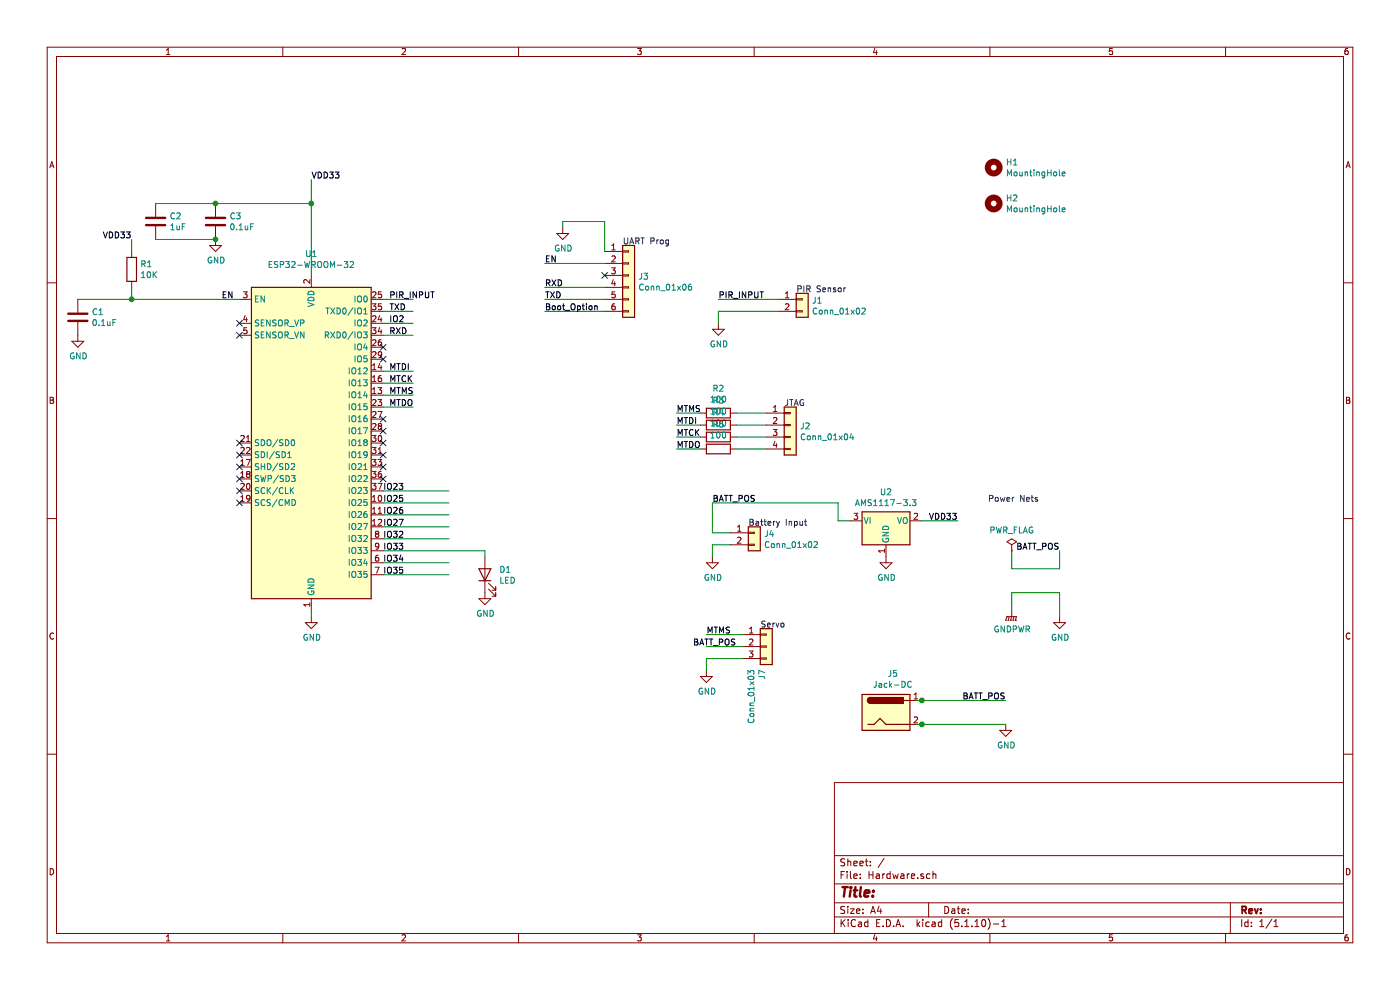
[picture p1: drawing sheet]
EESchema Schematic File Version 4
EELAYER 30 0
EELAYER END
$Descr A4 11693 8268
encoding utf-8
Sheet 1 1
Title ""
Date ""
Rev ""
Comp ""
Comment1 ""
Comment2 ""
Comment3 ""
Comment4 ""
$EndDescr
$Comp
L RF_Module:ESP32-WROOM-32 U1
U 1 1
P 2600 3700
F 0 "U1" H 2600 5281 50  0000 C CNN
F 1 "ESP32-WROOM-32" H 2600 5190 50  0000 C CNN
F 2 "RF_Module:ESP32-WROOM-32" H 2600 2200 50  0001 C CNN
F 3 "https://www.espressif.com/sites/default/files/documentation/esp32-wroom-32_datasheet_en.pdf" H 2300 3750 50  0001 C CNN
	1    2600 3700
	1    0    0    -1  
$EndComp
$Comp
L power:GND #PWR0101
U 1 1
P 2600 5150
F 0 "#PWR0101" H 2600 4900 50  0001 C CNN
F 1 "GND" H 2605 4977 50  0000 C CNN
F 2 "" H 2600 5150 50  0001 C CNN
F 3 "" H 2600 5150 50  0001 C CNN
	1    2600 5150
	1    0    0    -1  
$EndComp
Wire Wire Line
	2600 1500 2600 1700
$Comp
L Device:C C3
U 1 1
P 1800 1850
F 0 "C3" H 1915 1896 50  0000 L CNN
F 1 "0.1uF" H 1915 1805 50  0000 L CNN
F 2 "Capacitor_SMD:C_0805_2012Metric" H 1838 1700 50  0001 C CNN
F 3 "~" H 1800 1850 50  0001 C CNN
	1    1800 1850
	1    0    0    -1  
$EndComp
$Comp
L Device:C C2
U 1 1
P 1300 1850
F 0 "C2" H 1415 1896 50  0000 L CNN
F 1 "1uF" H 1415 1805 50  0000 L CNN
F 2 "Capacitor_SMD:C_0805_2012Metric" H 1338 1700 50  0001 C CNN
F 3 "~" H 1300 1850 50  0001 C CNN
	1    1300 1850
	1    0    0    -1  
$EndComp
Wire Wire Line
	1300 2000 1800 2000
$Comp
L power:GND #PWR0102
U 1 1
P 1800 2000
F 0 "#PWR0102" H 1800 1750 50  0001 C CNN
F 1 "GND" H 1805 1827 50  0000 C CNN
F 2 "" H 1800 2000 50  0001 C CNN
F 3 "" H 1800 2000 50  0001 C CNN
	1    1800 2000
	1    0    0    -1  
$EndComp
Connection ~ 2600 1700
Wire Wire Line
	2600 1700 2600 2300
Wire Wire Line
	2000 2500 1100 2500
Wire Wire Line
	1100 2500 1100 2400
$Comp
L Device:R R1
U 1 1
P 1100 2250
F 0 "R1" H 1170 2296 50  0000 L CNN
F 1 "10K" H 1170 2205 50  0000 L CNN
F 2 "Resistor_SMD:R_0805_2012Metric" V 1030 2250 50  0001 C CNN
F 3 "~" H 1100 2250 50  0001 C CNN
	1    1100 2250
	1    0    0    -1  
$EndComp
Text Label 1100 2000 2    50   ~ 0
VDD33
Wire Wire Line
	1100 2000 1100 2100
$Comp
L Device:C C1
U 1 1
P 650 2650
F 0 "C1" H 765 2696 50  0000 L CNN
F 1 "0.1uF" H 765 2605 50  0000 L CNN
F 2 "Capacitor_SMD:C_0805_2012Metric" H 688 2500 50  0001 C CNN
F 3 "~" H 650 2650 50  0001 C CNN
	1    650  2650
	1    0    0    -1  
$EndComp
Wire Wire Line
	650  2500 1100 2500
Connection ~ 1100 2500
$Comp
L power:GND #PWR0103
U 1 1
P 650 2800
F 0 "#PWR0103" H 650 2550 50  0001 C CNN
F 1 "GND" H 655 2627 50  0000 C CNN
F 2 "" H 650 2800 50  0001 C CNN
F 3 "" H 650 2800 50  0001 C CNN
	1    650  2800
	1    0    0    -1  
$EndComp
Text Label 3250 2500 0    50   ~ 0
PIR_INPUT
$Comp
L Connector_Generic:Conn_01x02 J1
U 1 1
P 6700 2500
F 0 "J1" H 6780 2492 50  0000 L CNN
F 1 "Conn_01x02" H 6780 2401 50  0000 L CNN
F 2 "Connector_PinHeader_2.54mm:PinHeader_1x02_P2.54mm_Vertical" H 6700 2500 50  0001 C CNN
F 3 "~" H 6700 2500 50  0001 C CNN
	1    6700 2500
	1    0    0    -1  
$EndComp
Text Notes 6650 2450 0    50   ~ 0
PIR Sensor\n
Wire Wire Line
	6000 2500 6500 2500
$Comp
L power:GND #PWR0104
U 1 1
P 6000 2700
F 0 "#PWR0104" H 6000 2450 50  0001 C CNN
F 1 "GND" H 6005 2527 50  0000 C CNN
F 2 "" H 6000 2700 50  0001 C CNN
F 3 "" H 6000 2700 50  0001 C CNN
	1    6000 2700
	1    0    0    -1  
$EndComp
Wire Wire Line
	6000 2600 6000 2700
Wire Wire Line
	6000 2600 6500 2600
Text Label 3250 2600 0    50   ~ 0
TXD
Text Label 3250 2800 0    50   ~ 0
RXD
$Comp
L Connector_Generic:Conn_01x04 J2
U 1 1
P 6600 3550
F 0 "J2" H 6680 3542 50  0000 L CNN
F 1 "Conn_01x04" H 6680 3451 50  0000 L CNN
F 2 "Connector_PinHeader_2.54mm:PinHeader_1x04_P2.54mm_Vertical" H 6600 3550 50  0001 C CNN
F 3 "~" H 6600 3550 50  0001 C CNN
	1    6600 3550
	1    0    0    -1  
$EndComp
Text Notes 6550 3400 0    50   ~ 0
JTAG
Wire Wire Line
	6400 3450 6150 3450
Wire Wire Line
	6400 3550 6150 3550
Wire Wire Line
	6400 3750 6150 3750
Text Label 5650 3650 0    50   ~ 0
MTCK
Text Label 5650 3750 0    50   ~ 0
MTDO
Text Label 6000 2500 0    50   ~ 0
PIR_INPUT
Wire Wire Line
	6400 3650 6150 3650
$Comp
L Device:R R2
U 1 1
P 6000 3450
F 0 "R2" V 5793 3450 50  0000 C CNN
F 1 "100" V 5884 3450 50  0000 C CNN
F 2 "Resistor_SMD:R_0805_2012Metric" V 5930 3450 50  0001 C CNN
F 3 "~" H 6000 3450 50  0001 C CNN
	1    6000 3450
	0    1    1    0   
$EndComp
$Comp
L Device:R R3
U 1 1
P 6000 3550
F 0 "R3" V 5793 3550 50  0000 C CNN
F 1 "100" V 5884 3550 50  0000 C CNN
F 2 "Resistor_SMD:R_0805_2012Metric" V 5930 3550 50  0001 C CNN
F 3 "~" H 6000 3550 50  0001 C CNN
	1    6000 3550
	0    1    1    0   
$EndComp
$Comp
L Device:R R4
U 1 1
P 6000 3650
F 0 "R4" V 5793 3650 50  0000 C CNN
F 1 "100" V 5884 3650 50  0000 C CNN
F 2 "Resistor_SMD:R_0805_2012Metric" V 5930 3650 50  0001 C CNN
F 3 "~" H 6000 3650 50  0001 C CNN
	1    6000 3650
	0    1    1    0   
$EndComp
$Comp
L Device:R R5
U 1 1
P 6000 3750
F 0 "R5" V 5793 3750 50  0000 C CNN
F 1 "100" V 5884 3750 50  0000 C CNN
F 2 "Resistor_SMD:R_0805_2012Metric" V 5930 3750 50  0001 C CNN
F 3 "~" H 6000 3750 50  0001 C CNN
	1    6000 3750
	0    1    1    0   
$EndComp
Wire Wire Line
	5850 3450 5650 3450
Wire Wire Line
	5850 3550 5650 3550
Wire Wire Line
	5850 3650 5650 3650
Wire Wire Line
	5850 3750 5650 3750
Text Label 5650 3450 0    50   ~ 0
MTMS
Text Label 5650 3550 0    50   ~ 0
MTDI
Text Label 3250 3300 0    50   ~ 0
MTMS
Wire Wire Line
	3200 3300 3450 3300
Text Label 3250 3100 0    50   ~ 0
MTDI
Text Label 3250 3200 0    50   ~ 0
MTCK
Text Label 3250 3400 0    50   ~ 0
MTDO
Wire Wire Line
	3200 3100 3450 3100
Wire Wire Line
	3200 3200 3450 3200
Wire Wire Line
	3200 3400 3450 3400
Wire Wire Line
	5950 4450 6100 4450
$Comp
L Connector_Generic:Conn_01x02 J4
U 1 1
P 6300 4450
F 0 "J4" H 6380 4442 50  0000 L CNN
F 1 "Conn_01x02" H 6380 4351 50  0000 L CNN
F 2 "Connector_PinHeader_2.54mm:PinHeader_1x02_P2.54mm_Vertical" H 6300 4450 50  0001 C CNN
F 3 "~" H 6300 4450 50  0001 C CNN
	1    6300 4450
	1    0    0    -1  
$EndComp
$Comp
L power:GND #PWR0106
U 1 1
P 5950 4650
F 0 "#PWR0106" H 5950 4400 50  0001 C CNN
F 1 "GND" H 5955 4477 50  0000 C CNN
F 2 "" H 5950 4650 50  0001 C CNN
F 3 "" H 5950 4650 50  0001 C CNN
	1    5950 4650
	1    0    0    -1  
$EndComp
Wire Wire Line
	6100 4550 5950 4550
Wire Wire Line
	5950 4550 5950 4650
Text Label 8000 4350 2    50   ~ 0
VDD33
Text Notes 6250 4400 0    50   ~ 0
Battery Input
Text Label 3200 4100 0    50   ~ 0
IO23
Text Label 3200 4200 0    50   ~ 0
IO25
Text Label 3200 4300 0    50   ~ 0
IO26
Text Label 3200 4400 0    50   ~ 0
IO27
Text Label 3200 4500 0    50   ~ 0
IO32
Text Label 3200 4600 0    50   ~ 0
IO33
Text Label 3200 4700 0    50   ~ 0
IO34
Text Label 3200 4800 0    50   ~ 0
IO35
NoConn ~ 3200 2900
NoConn ~ 3200 3000
NoConn ~ 3200 3500
NoConn ~ 3200 3600
NoConn ~ 3200 3700
NoConn ~ 3200 3800
NoConn ~ 3200 3900
NoConn ~ 3200 4000
NoConn ~ 2000 2700
NoConn ~ 2000 2800
Text Label 2600 1500 0    50   ~ 0
VDD33
$Comp
L power:GNDPWR #PWR0107
U 1 1
P 8450 5100
F 0 "#PWR0107" H 8450 4900 50  0001 C CNN
F 1 "GNDPWR" H 8454 4946 50  0000 C CNN
F 2 "" H 8450 5050 50  0001 C CNN
F 3 "" H 8450 5050 50  0001 C CNN
	1    8450 5100
	1    0    0    -1  
$EndComp
Wire Wire Line
	8450 5100 8450 4950
Wire Wire Line
	8450 4950 8850 4950
Wire Wire Line
	8850 4950 8850 5150
$Comp
L power:GND #PWR0108
U 1 1
P 8850 5150
F 0 "#PWR0108" H 8850 4900 50  0001 C CNN
F 1 "GND" H 8855 4977 50  0000 C CNN
F 2 "" H 8850 5150 50  0001 C CNN
F 3 "" H 8850 5150 50  0001 C CNN
	1    8850 5150
	1    0    0    -1  
$EndComp
$Comp
L power:PWR_FLAG #FLG0101
U 1 1
P 8450 4600
F 0 "#FLG0101" H 8450 4675 50  0001 C CNN
F 1 "PWR_FLAG" H 8450 4773 50  0000 C CNN
F 2 "" H 8450 4600 50  0001 C CNN
F 3 "~" H 8450 4600 50  0001 C CNN
	1    8450 4600
	1    0    0    -1  
$EndComp
Text Label 8850 4600 2    50   ~ 0
BATT_POS
Wire Wire Line
	8450 4600 8450 4750
Wire Wire Line
	8450 4750 8850 4750
Wire Wire Line
	8850 4750 8850 4600
Wire Wire Line
	2600 5100 2600 5150
Wire Wire Line
	1300 1700 1800 1700
Connection ~ 1800 1700
Wire Wire Line
	1800 1700 2600 1700
Connection ~ 1800 2000
Text Label 5900 5300 0    50   ~ 0
MTMS
$Comp
L power:GND #PWR0109
U 1 1
P 5900 5600
F 0 "#PWR0109" H 5900 5350 50  0001 C CNN
F 1 "GND" H 5905 5427 50  0000 C CNN
F 2 "" H 5900 5600 50  0001 C CNN
F 3 "" H 5900 5600 50  0001 C CNN
	1    5900 5600
	1    0    0    -1  
$EndComp
Wire Wire Line
	5900 5500 5900 5600
Text Label 6150 5400 2    50   ~ 0
BATT_POS
Text Notes 6350 5250 0    50   ~ 0
Servo
Text Notes 8250 4200 0    50   ~ 0
Power Nets
$Comp
L Mechanical:MountingHole H1
U 1 1
P 8300 1400
F 0 "H1" H 8400 1446 50  0000 L CNN
F 1 "MountingHole" H 8400 1355 50  0000 L CNN
F 2 "MountingHole:MountingHole_2.1mm" H 8300 1400 50  0001 C CNN
F 3 "~" H 8300 1400 50  0001 C CNN
	1    8300 1400
	1    0    0    -1  
$EndComp
$Comp
L Mechanical:MountingHole H2
U 1 1
P 8300 1700
F 0 "H2" H 8400 1746 50  0000 L CNN
F 1 "MountingHole" H 8400 1655 50  0000 L CNN
F 2 "MountingHole:MountingHole_2.1mm" H 8300 1700 50  0001 C CNN
F 3 "~" H 8300 1700 50  0001 C CNN
	1    8300 1700
	1    0    0    -1  
$EndComp
$Comp
L Connector_Generic:Conn_01x06 J3
U 1 1
P 5250 2300
F 0 "J3" H 5330 2292 50  0000 L CNN
F 1 "Conn_01x06" H 5330 2201 50  0000 L CNN
F 2 "Connector_PinHeader_2.54mm:PinHeader_1x06_P2.54mm_Vertical" H 5250 2300 50  0001 C CNN
F 3 "~" H 5250 2300 50  0001 C CNN
	1    5250 2300
	1    0    0    -1  
$EndComp
$Comp
L power:GND #PWR0105
U 1 1
P 4700 1900
F 0 "#PWR0105" H 4700 1650 50  0001 C CNN
F 1 "GND" H 4705 1727 50  0000 C CNN
F 2 "" H 4700 1900 50  0001 C CNN
F 3 "" H 4700 1900 50  0001 C CNN
	1    4700 1900
	1    0    0    -1  
$EndComp
Wire Wire Line
	4700 1850 4700 1900
Text Notes 5200 2050 0    50   ~ 0
UART Prog
Wire Wire Line
	4700 1850 5050 1850
Wire Wire Line
	5050 1850 5050 2100
Wire Wire Line
	3200 2600 3450 2600
Wire Wire Line
	3200 2800 3450 2800
Wire Wire Line
	3200 2700 3450 2700
NoConn ~ 2000 3700
NoConn ~ 2000 3800
NoConn ~ 2000 3900
NoConn ~ 2000 4000
NoConn ~ 2000 4100
NoConn ~ 2000 4200
Wire Wire Line
	5050 2600 4550 2600
Text Label 4550 2600 0    50   ~ 0
Boot_Option
Text Label 3250 2700 0    50   ~ 0
IO2
Text Label 1850 2500 0    50   ~ 0
EN
Wire Wire Line
	3200 2500 3450 2500
Wire Wire Line
	5050 2200 4550 2200
Wire Wire Line
	5050 2400 4550 2400
Wire Wire Line
	5050 2500 4550 2500
Text Label 4550 2200 0    50   ~ 0
EN
NoConn ~ 5050 2300
Text Label 4550 2400 0    50   ~ 0
RXD
Text Label 4550 2500 0    50   ~ 0
TXD
Wire Wire Line
	3750 4100 3200 4100
Wire Wire Line
	3200 4200 3750 4200
Wire Wire Line
	3750 4300 3200 4300
Wire Wire Line
	3200 4400 3750 4400
Wire Wire Line
	3200 4500 3750 4500
Wire Wire Line
	3750 4700 3200 4700
Wire Wire Line
	3200 4800 3750 4800
$Comp
L Device:LED D1
U 1 1
P 4050 4800
F 0 "D1" V 4089 4682 50  0000 R CNN
F 1 "LED" V 3998 4682 50  0000 R CNN
F 2 "LED_SMD:LED_0805_2012Metric_Castellated" H 4050 4800 50  0001 C CNN
F 3 "~" H 4050 4800 50  0001 C CNN
	1    4050 4800
	0    -1   -1   0   
$EndComp
Wire Wire Line
	4050 4600 4050 4650
Wire Wire Line
	3200 4600 4050 4600
$Comp
L power:GND #PWR0110
U 1 1
P 4050 4950
F 0 "#PWR0110" H 4050 4700 50  0001 C CNN
F 1 "GND" H 4055 4777 50  0000 C CNN
F 2 "" H 4050 4950 50  0001 C CNN
F 3 "" H 4050 4950 50  0001 C CNN
	1    4050 4950
	1    0    0    -1  
$EndComp
Wire Wire Line
	5900 5300 6200 5300
Wire Wire Line
	5900 5500 6200 5500
Wire Wire Line
	5900 5400 6200 5400
$Comp
L Connector_Generic:Conn_01x03 J7
U 1 1
P 6400 5400
F 0 "J7" V 6364 5212 50  0000 R CNN
F 1 "Conn_01x03" V 6273 5212 50  0000 R CNN
F 2 "Connector_PinHeader_2.54mm:PinHeader_1x03_P2.54mm_Vertical" H 6400 5400 50  0001 C CNN
F 3 "~" H 6400 5400 50  0001 C CNN
	1    6400 5400
	1    0    0    -1  
$EndComp
$Comp
L Regulator_Linear:AMS1117-3.3 U2
U 1 1
P 7400 4350
F 0 "U2" H 7400 4592 50  0000 C CNN
F 1 "AMS1117-3.3" H 7400 4501 50  0000 C CNN
F 2 "Package_TO_SOT_SMD:SOT-223-3_TabPin2" H 7400 4550 50  0001 C CNN
F 3 "http://www.advanced-monolithic.com/pdf/ds1117.pdf" H 7500 4100 50  0001 C CNN
	1    7400 4350
	1    0    0    -1  
$EndComp
Wire Wire Line
	7700 4350 8000 4350
Wire Wire Line
	7100 4350 7000 4350
Wire Wire Line
	7000 4350 7000 4200
Wire Wire Line
	7000 4200 5950 4200
Wire Wire Line
	5950 4200 5950 4450
$Comp
L power:GND #PWR0111
U 1 1
P 7400 4650
F 0 "#PWR0111" H 7400 4400 50  0001 C CNN
F 1 "GND" H 7405 4477 50  0000 C CNN
F 2 "" H 7400 4650 50  0001 C CNN
F 3 "" H 7400 4650 50  0001 C CNN
	1    7400 4650
	1    0    0    -1  
$EndComp
Text Label 5950 4200 0    50   ~ 0
BATT_POS
Wire Wire Line
	7650 5850 7700 5850
Wire Wire Line
	7650 6050 7700 6050
Text Label 8400 5850 2    50   ~ 0
BATT_POS
$Comp
L power:GND #PWR0112
U 1 1
P 8400 6050
F 0 "#PWR0112" H 8400 5800 50  0001 C CNN
F 1 "GND" H 8405 5877 50  0000 C CNN
F 2 "" H 8400 6050 50  0001 C CNN
F 3 "" H 8400 6050 50  0001 C CNN
	1    8400 6050
	1    0    0    -1  
$EndComp
$Comp
L Connector:Jack-DC J5
U 1 1
P 7400 5950
F 0 "J5" H 7457 6275 50  0000 C CNN
F 1 "Jack-DC" H 7457 6184 50  0000 C CNN
F 2 "Connector_BarrelJack:BarrelJack_CUI_PJ-102AH_Horizontal" H 7450 5910 50  0001 C CNN
F 3 "~" H 7450 5910 50  0001 C CNN
	1    7400 5950
	1    0    0    -1  
$EndComp
Connection ~ 7700 5850
Wire Wire Line
	7700 5850 8400 5850
Connection ~ 7700 6050
Wire Wire Line
	7700 6050 8400 6050
$EndSCHEMATC
